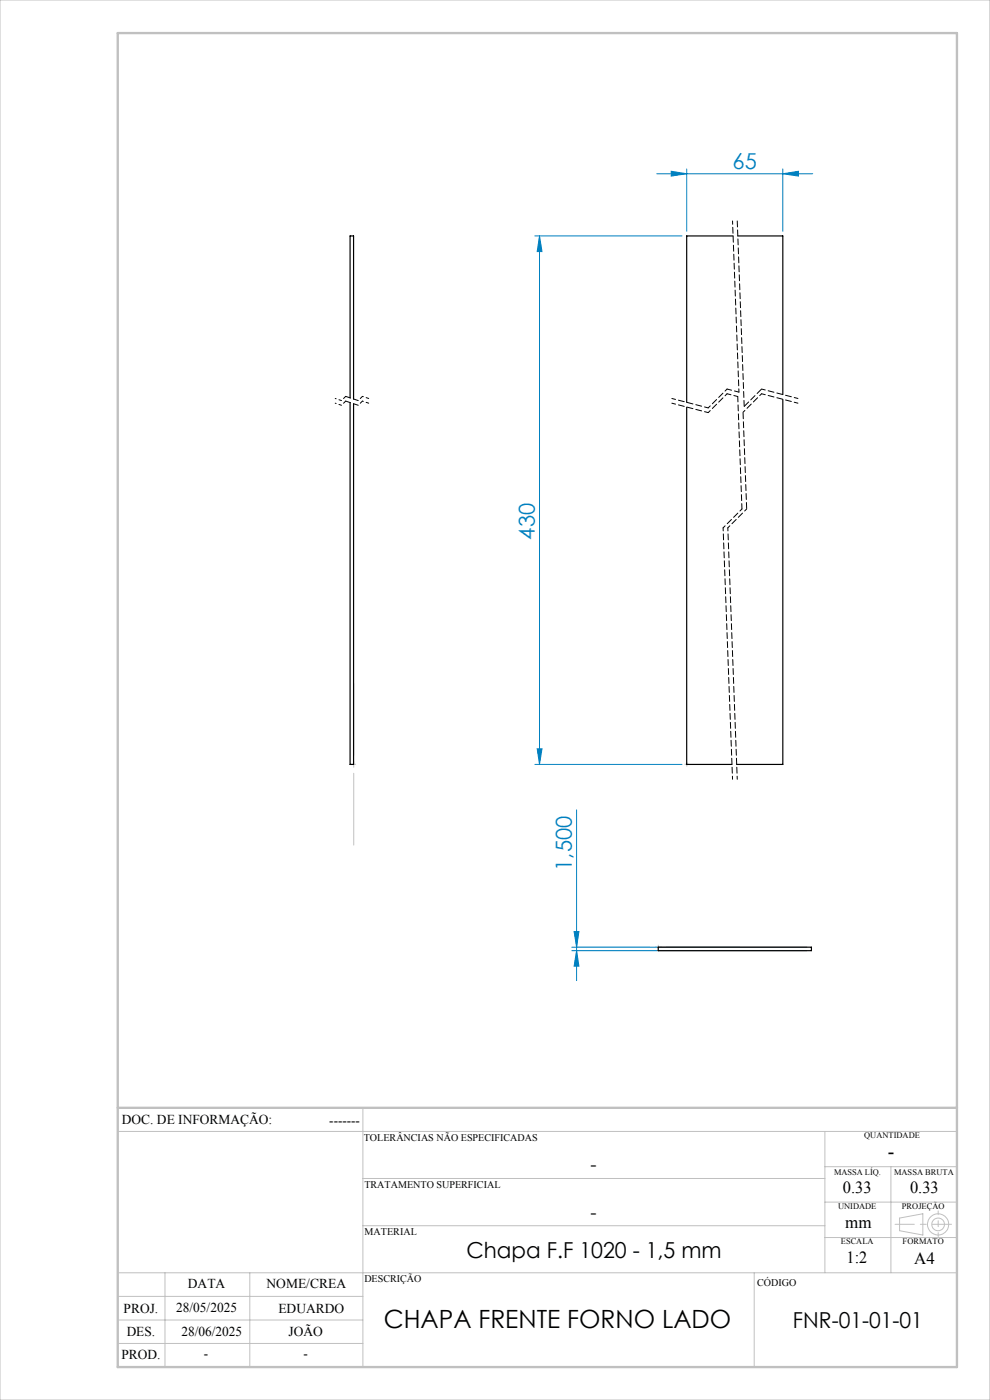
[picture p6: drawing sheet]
<svg xmlns="http://www.w3.org/2000/svg" width="210mm" height="297mm" viewBox="0 0 210 297" stroke-linecap="round" stroke-linejoin="round" font-family="sans-serif">
<g fill="none" stroke="#c0c0c0" stroke-width=".21">
<path d="M0 0h210v297h-210zM77 235v55M25 240h178M77 250h98M175 240v30M175 255h28M175 247.5h28M189 247.5v22.5M190.8 258.4l5-.9v4.5l-5-.9zM25 275h52M25 270h178M35 270v20"/>
<path d="M53 270v20M77 260h98M160 270v20M175 262.5h28M25 285h52M25 280h52"/>
<circle cx="199" cy="259.7" r="1.34"/>
<circle cx="199" cy="259.7" r="2.25"/>
</g>
<g fill="none" stroke="#0080c0" stroke-width=".21">
<path d="M139.3 36.9h33.1M142.4 36.3l3.3 .6-3.3 .5zM145.7 35.8v13.3M166.1 36.9l3.3-.6v1.1zM166.1 35.8v13.3M113.5 50.1h31.2M114.4 50.1l.6 3.3h-1.1zM114.4 50.1v112.1M113.9 158.9h1.1l-.6 3.3zM113.5 162.2h31.2M122.3 171.8v36.2M121.8 197.6h1l-.5 3.3z"/>
<path d="M121.3 200.9h49.8M121.3 201.7h49.8M122.3 201.7l.5 3.3h-1z"/>
</g>
<path d="M155.4 46.9l1.3 36.3M73.3 85.1l-.9 .9M73.3 84.1l-.9 .9M76.9 85.1l-.9 .9M76.9 84.1l-.9 .9M153.4 112l2 53.3M154.4 112l2 53.3" fill="none" stroke="#000" stroke-width=".21" stroke-dasharray="1.3 .6" stroke-dashoffset=".6"/>
<path d="M72.4 86l-1.3-.5M72.4 85l-1.3-.5M78.2 85.5l-1.3-.4M78.2 84.5l-1.3-.4M154.2 83.5l-4 4M154.2 82.5l-4 4M161.5 83.5l-3.9 4M157.4 108l-4 4M158.4 108l-4 4" fill="none" stroke="#000" stroke-width=".21" stroke-dasharray="1.3 .6" stroke-dashoffset=".7"/>
<path d="M156.5 84.1l.9 23.9" fill="none" stroke="#000" stroke-width=".21" stroke-dasharray="1.3 .6" stroke-dashoffset=".1"/>
<path d="M156.4 46.9l1.5 39.3" fill="none" stroke="#000" stroke-width=".21" stroke-dasharray="1.3 .6"/>
<path d="M157.6 87.5l.8 20.5M161.5 82.5l-3.6 3.7" fill="none" stroke="#000" stroke-width=".21" stroke-dasharray="1.3 .6" stroke-dashoffset="-.1"/>
<path d="M150.2 87.5l-7.7-2M150.2 86.5l-7.7-2M169.3 85.5l-7.8-2M169.3 84.5l-7.8-2" fill="none" stroke="#000" stroke-width=".21" stroke-dasharray="1.3 .6" stroke-dashoffset=".5"/>
<path d="M156.5 84.1l-2.3-.6" fill="none" stroke="#000" stroke-width=".21" stroke-dasharray="1.3 .6" stroke-dashoffset=".4"/>
<path d="M156.7 83.2l-2.5-.7" fill="none" stroke="#000" stroke-width=".21" stroke-dasharray="1.3 .6" stroke-dashoffset=".3"/>
<path d="M76 86l-2.7-.9M76 85l-2.7-.9" fill="none" stroke="#000" stroke-width=".21" stroke-dasharray="1.3 .6" stroke-dashoffset=".2"/>
<path d="M201.8 259.7h-11.9" fill="none" stroke="#c0c0c0" stroke-width=".21" stroke-dasharray="15.2 1.3 1.3 1.3" stroke-dashoffset="11.2"/>
<path d="M199 256.9v5.4" fill="none" stroke="#c0c0c0" stroke-width=".21" stroke-dasharray="15.2 1.3 1.3 1.3" stroke-dashoffset="14.4"/>
<path d="M75 144.3v35.7M121.8 200.9h35.7" fill="none" stroke="#c0c0c0" stroke-width=".21" stroke-dasharray="15.2 1.3 1.3 1.3" stroke-dashoffset="-.7"/>
<path d="M75.4 162.1h-.8M145.7 162.6v-.9M146.1 162.1h-.8M139.6 201.3v-.8" fill="none" stroke="#c0c0c0" stroke-width=".21" stroke-dasharray="15.2 1.3 1.3 1.3"/>
<path d="M25 7h178v283h-178zM25 235h178" fill="none" stroke="#c0c0c0" stroke-width=".5"/>
<g fill="#0080c0">
<path d="M142.4 36.3l3.3 .6-3.3 .5zM166.1 36.9l3.3-.6v1.1z"/>
<path d="M113.9 158.9h1.1l-.6 3.3zM114.4 50.1l.6 3.3h-1.1z"/>
<path d="M121.8 197.6h1l-.5 3.3zM122.3 201.7l.5 3.3h-1z"/>
</g>
<path d="M155.5 50.1h-9.8v35.3M156.5 50.1h9.6v33.6M74.3 85.4v76.8h.7v-76.5M74.3 84.4v-34.3h.7v34.6M145.7 86.4v75.8h9.6M166.1 84.7v77.5h-9.9M139.6 200.9h32.5v.8h-32.5z" fill="none" stroke="#000" stroke-width=".25"/>
<text font-size="5.3" x="81.4" y="281.7">CHAPA FRENTE FORNO LADO</text>
<g font-size="4.7" fill="#0080c0">
<text x="155.4" y="35.8">65</text>
<text x="113.5" y="114.5" transform="rotate(-90 113.5 114.5)">430</text>
<text x="121.3" y="184.7" transform="rotate(-90 121.3 184.7)">1,500</text>
</g>
<g font-size="4.7">
<text x="99" y="266.8">Chapa F.F 1020 - 1,5 mm</text>
<text x="168.2" y="281.7">FNR-01-01-01</text>
</g>
<text font-size="4.3" x="188.3" y="245.8">-</text>
<g font-size="4">
<text x="125.2" y="248.4">-</text>
<text x="125.2" y="258.6">-</text>
</g>
<g font-size="3.6">
<text x="178.8" y="253.1">0.33</text>
<text x="193" y="253.1">0.33</text>
<text x="179.3" y="260.6">mm</text>
<text x="179.6" y="267.9">1:2</text>
<text x="193.9" y="268.1">A4</text>
</g>
<g font-size="2.9">
<text x="25.9" y="238.4">DOC. DE INFORMAÇÃO:</text>
<text x="69.8" y="238.6">-------</text>
<text x="39.9" y="273.2">DATA</text>
<text x="56.5" y="273.2">NOME/CREA</text>
<text x="26.2" y="278.6">PROJ.</text>
<text x="37.4" y="278.2">28/05/2025</text>
<text x="59" y="278.6">EDUARDO</text>
<text x="26.9" y="283.4">DES.</text>
<text x="38.5" y="283.4">28/06/2025</text>
<text x="61.2" y="283.4">JOÃO</text>
<text x="25.7" y="288.3">PROD.</text>
<text x="43.3" y="288">-</text>
<text x="64.4" y="288">-</text>
</g>
<g font-size="2.2">
<text x="77.2" y="242.1">TOLERÂNCIAS NÃO ESPECIFICADAS</text>
<text x="77.3" y="251.9">TRATAMENTO SUPERFICIAL</text>
<text x="77.3" y="261.9">MATERIAL</text>
<text x="77.3" y="272.1">DESCRIÇÃO</text>
<text x="160.6" y="272.8">CÓDIGO</text>
</g>
<g font-size="1.8">
<text x="183.3" y="241.4">QUANTIDADE</text>
<text x="176.9" y="249.2">MASSA LÍQ.</text>
<text x="189.7" y="249.2">MASSA BRUTA</text>
<text x="177.8" y="256.5">UNIDADE</text>
<text x="191.3" y="256.5">PROJEÇÃO</text>
<text x="178.4" y="264">ESCALA</text>
<text x="191.5" y="264">FORMATO</text>
</g>
</svg>
